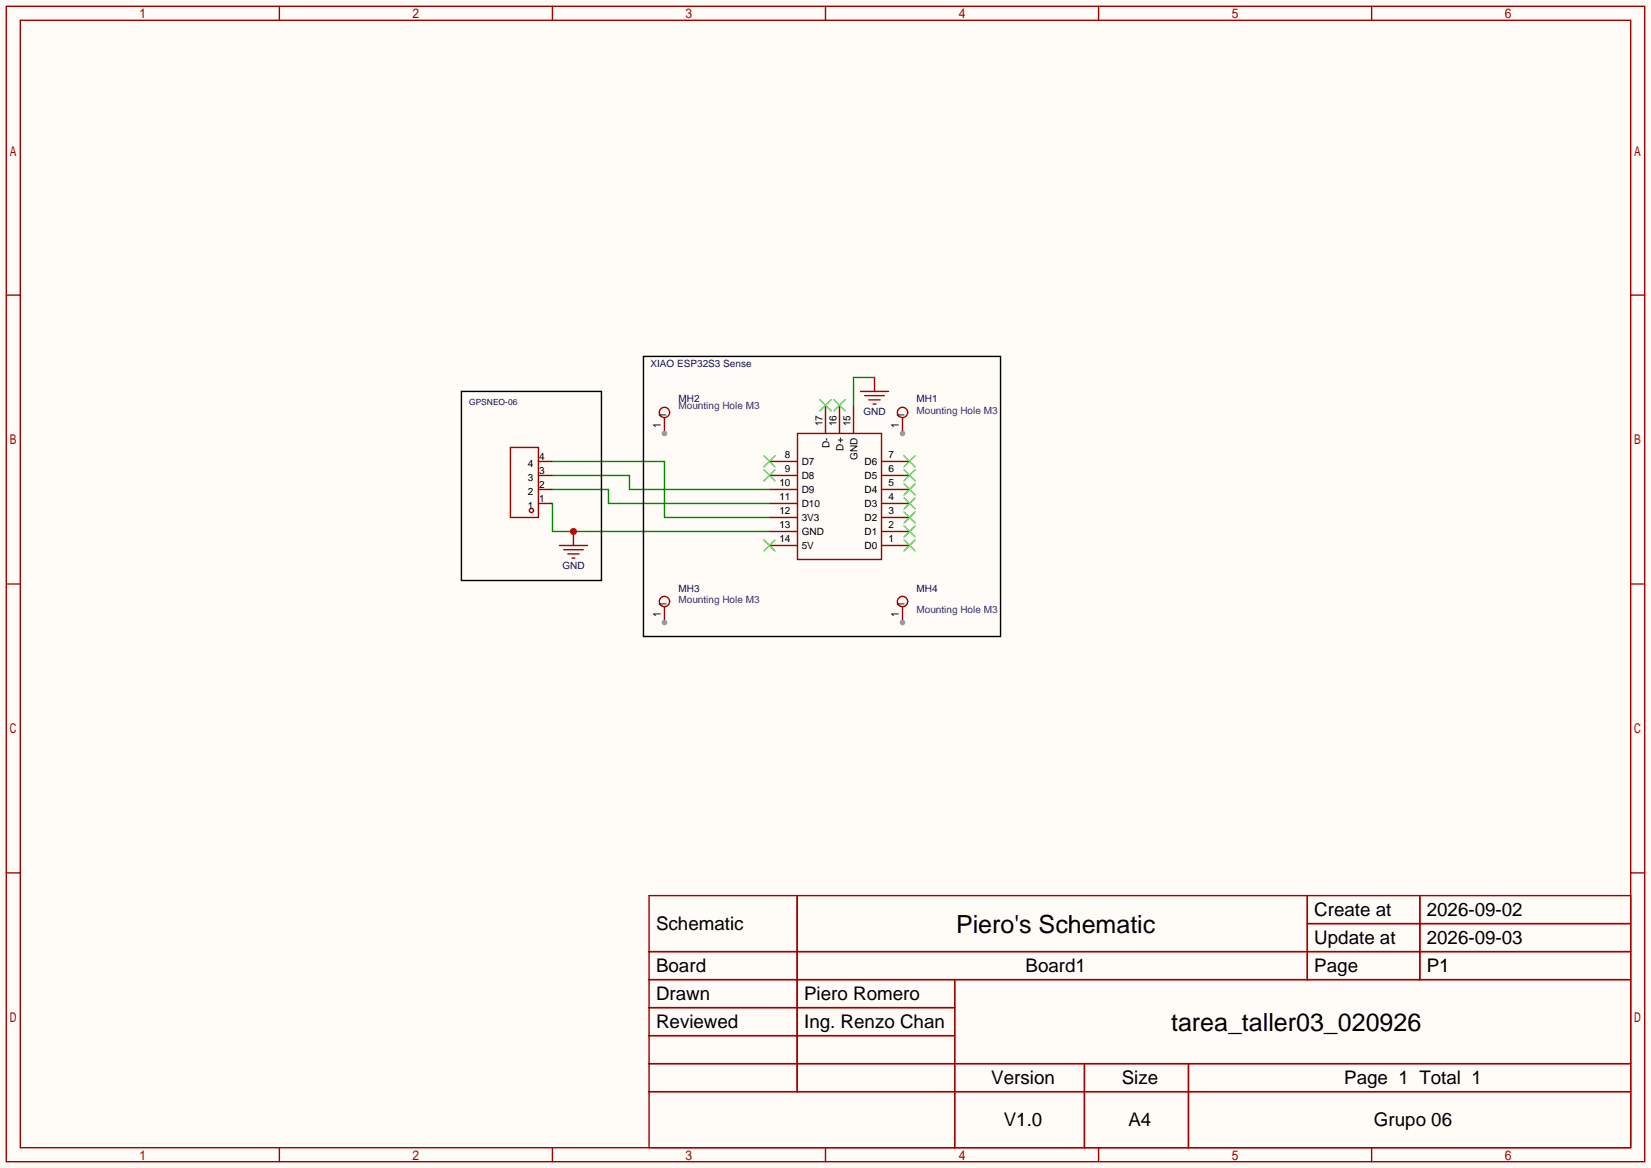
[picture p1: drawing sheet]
<svg xmlns="http://www.w3.org/2000/svg" width="299mm" height="212mm" viewBox="0 0 299 212" stroke-linecap="round" stroke-linejoin="round" font-family="sans-serif">
<path d="M0 0h299.5v211.8h-299.5z" fill="#fffcf7"/>
<g fill="none" stroke="#a10000" stroke-width=".25">
<path d="M1.1 1.1h297.2v209.6h-297.2zM3.7 3.7h292.1v204.5h-292.1zM50.7 1.1v2.6M100.2 1.1v2.6M149.7 1.1v2.6M199.3 1.1v2.6M248.8 1.1v2.6M1.1 53.5h2.6M295.8 53.5h2.5M144.7 78.6h15.2v22.9h-15.2zM1.1 105.9h2.6M295.8 105.9h2.5"/>
<path d="M1.1 158.3h2.6M295.8 158.3h2.5M117.7 162.4h178.1v45.8h-178.1zM117.7 172.6h178.1M117.7 177.7h178.1M144.6 162.4v35.6M173.2 177.7v30.5M237.1 162.4v15.3M237.1 167.5h58.7M257.5 162.4v15.3M117.7 182.8h55.5M117.7 192.9h178.1"/>
<path d="M117.7 187.8h55.5M117.7 198h178.1M196.7 192.9v15.3M215.6 192.9v15.3M50.7 208.2v2.5M100.2 208.2v2.5M149.7 208.2v2.5M199.3 208.2v2.5M248.8 208.2v2.5"/>
</g>
<g fill="none" stroke="#870000" stroke-width=".25">
<path d="M149.7 73.5v5.1M152.3 73.5v5.1M154.8 73.5v5.1M163.7 75.8v2.8M139.6 98.9h5.1M139.6 96.4h5.1M139.6 93.9h5.1M139.6 91.3h5.1M139.6 88.8h5.1M139.6 86.2h5.1M139.6 83.7h5.1M159.9 98.9h5.1"/>
<path d="M159.9 96.4h5.1M159.9 93.9h5.1M159.9 91.3h5.1M159.9 88.8h5.1M159.9 86.2h5.1M159.9 83.7h5.1"/>
</g>
<g fill="none" stroke="#3c3" stroke-width=".25">
<path d="M148.7 72.5l2 2M150.7 72.5l-2 2M151.3 72.5l2 2M153.3 72.5l-2 2M138.6 97.9l2 2M138.6 85.2l2 2M138.6 82.7l2 2M140.6 97.9l-2 2M140.6 85.2l-2 2M140.6 82.7l-2 2M164 82.7l2 2M164 85.2l2 2"/>
<path d="M164 87.8l2 2M164 90.3l2 2M164 92.8l2 2.1M164 95.4l2 2M164 97.9l2 2M166 82.7l-2 2M166 85.2l-2 2M166 87.8l-2 2M166 90.3l-2 2M166 92.8l-2 2.1M166 95.4l-2 2M166 97.9l-2 2"/>
</g>
<circle cx="163.7" cy="78.6" r=".51" fill="#999"/>
<circle cx="163.7" cy="74.8" r=".93" fill="none" stroke="#a10000" stroke-width=".25"/>
<path d="M120.5 75.8v2.8" fill="none" stroke="#870000" stroke-width=".25"/>
<circle cx="120.5" cy="78.6" r=".51" fill="#999"/>
<circle cx="120.5" cy="74.8" r=".93" fill="none" stroke="#a10000" stroke-width=".25"/>
<path d="M120.5 110.1v2.8" fill="none" stroke="#870000" stroke-width=".25"/>
<circle cx="120.5" cy="112.9" r=".51" fill="#999"/>
<circle cx="120.5" cy="109.1" r=".93" fill="none" stroke="#a10000" stroke-width=".25"/>
<path d="M163.7 110.1v2.8" fill="none" stroke="#870000" stroke-width=".25"/>
<circle cx="163.7" cy="112.9" r=".51" fill="#999"/>
<g fill="none" stroke="#a10000" stroke-width=".25">
<path d="M92.6 81.2h5.1v12.7h-5.1z"/>
<circle cx="96.4" cy="92.6" r=".38"/>
<circle cx="163.7" cy="109.1" r=".93"/>
</g>
<path d="M97.7 91.3h2.5M97.7 88.8h2.5M97.7 86.2h2.5M97.7 83.7h2.5M104 96.4v2.5" fill="none" stroke="#870000" stroke-width=".25"/>
<path d="M100.2 91.3v5.1h39.4M100.2 88.8h10.2v2.5h29.2M100.2 86.2h14v2.6h25.4M100.2 83.7h20.3v10.2h19.1" fill="none" stroke="#008700" stroke-width=".25"/>
<circle cx="104" cy="96.4" r=".63" fill="#c00"/>
<path d="M156.1 71h5.1M156.8 71.8h3.6M157.6 72.5h2M158.4 73.3h.5M101.5 98.9h5.1M102.2 99.7h3.6M103 100.5h2M103.8 101.2h.5" fill="none" stroke="#a10000" stroke-width=".25"/>
<path d="M83.7 71h25.4v34.3h-25.4zM116.7 64.6h64.8v50.8h-64.8z" fill="none" stroke="#000" stroke-width=".25"/>
<path d="M158.6 68.5v2.5" fill="none" stroke="#870000" stroke-width=".25"/>
<path d="M158.6 68.5h-3.8v5" fill="none" stroke="#008700" stroke-width=".25"/>
<g font-size="4.5">
<text x="173.4" y="169.2">Piero's Schematic</text>
<text x="212.4" y="187">tarea_taller03_020926</text>
</g>
<g font-size="3.4">
<text x="238.4" y="166.1">Create at</text>
<text x="258.8" y="166.1">2026-09-02</text>
<text x="119" y="168.7">Schematic</text>
<text x="238.4" y="171.2">Update at</text>
<text x="258.8" y="171.2">2026-09-03</text>
<text x="119" y="176.3">Board</text>
<text x="186" y="176.3">Board1</text>
<text x="238.4" y="176.3">Page</text>
<text x="258.8" y="176.3">P1</text>
<text x="119" y="181.4">Drawn</text>
<text x="145.9" y="181.4">Piero Romero</text>
<text x="119" y="186.5">Reviewed</text>
<text x="145.9" y="186.5">Ing. Renzo Chan</text>
<text x="179.8" y="196.6">Version</text>
<text x="203.5" y="196.6">Size</text>
<text x="243.8" y="196.6">Page 1 Total 1</text>
<text x="182.1" y="204.2">V1.0</text>
<text x="204.7" y="204.2">A4</text>
<text x="249.2" y="204.2">Grupo 06</text>
</g>
<g font-size="1.8" fill="#000080">
<text x="118" y="66.6">XIAO ESP32S3 Sense</text>
<text x="123.1" y="73">MH2</text>
<text x="156.6" y="75.3">GND</text>
<text x="166.2" y="73">MH1</text>
<text x="102" y="103.2">GND</text>
<text x="123.1" y="107.3">MH3</text>
<text x="166.2" y="107.3">MH4</text>
</g>
<g font-size="1.8" fill="#00f">
<text x="123.1" y="74.3">Mounting Hole M3</text>
<text x="166.2" y="75">Mounting Hole M3</text>
<text x="123.1" y="109.3">Mounting Hole M3</text>
<text x="166.2" y="111.1">Mounting Hole M3</text>
</g>
<g font-size="1.8">
<text x="149.2" y="77.3" transform="rotate(-90 149.2 77.3)">17</text>
<text x="151.7" y="77.3" transform="rotate(-90 151.7 77.3)">16</text>
<text x="154.3" y="77.3" transform="rotate(-90 154.3 77.3)">15</text>
<text x="97.8" y="83.4">4</text>
<text x="142.4" y="83.1">8</text>
<text x="150.5" y="81.3" transform="rotate(-90 150.5 81.3)">D-</text>
<text x="153" y="81.7" transform="rotate(-90 153 81.7)">D+</text>
<text x="155.5" y="83.4" transform="rotate(-90 155.5 83.4)">GND</text>
<text x="161.2" y="83.1">7</text>
<text x="95.7" y="89.7">2</text>
<text x="95.7" y="87.2">3</text>
<text x="95.7" y="84.7">4</text>
<text x="97.8" y="88.5">2</text>
<text x="97.8" y="85.9">3</text>
<text x="141.4" y="88.2">10</text>
<text x="142.4" y="85.7">9</text>
<text x="145.4" y="89.5">D9</text>
<text x="145.4" y="87">D8</text>
<text x="145.4" y="84.4">D7</text>
<text x="156.8" y="84.4">D6</text>
<text x="156.8" y="87">D5</text>
<text x="156.8" y="89.5">D4</text>
<text x="161.2" y="85.7">6</text>
<text x="161.2" y="88.2">5</text>
<text x="95.7" y="92.3">1</text>
<text x="97.8" y="91">1</text>
<text x="141.4" y="95.8">13</text>
<text x="141.4" y="93.3">12</text>
<text x="141.4" y="90.8">11</text>
<text x="145.4" y="94.6">3V3</text>
<text x="145.4" y="92">D10</text>
<text x="156.8" y="92">D3</text>
<text x="156.8" y="94.6">D2</text>
<text x="161.2" y="90.8">4</text>
<text x="161.2" y="93.3">3</text>
<text x="161.2" y="95.8">2</text>
<text x="141.4" y="98.4">14</text>
<text x="145.4" y="99.7">5V</text>
<text x="145.4" y="97.1">GND</text>
<text x="156.8" y="97.1">D1</text>
<text x="156.8" y="99.7">D0</text>
<text x="161.2" y="98.4">1</text>
</g>
<text font-size="1.5" fill="#000080" x="85.1" y="73.4">GPSNEO-06</text>
</svg>
